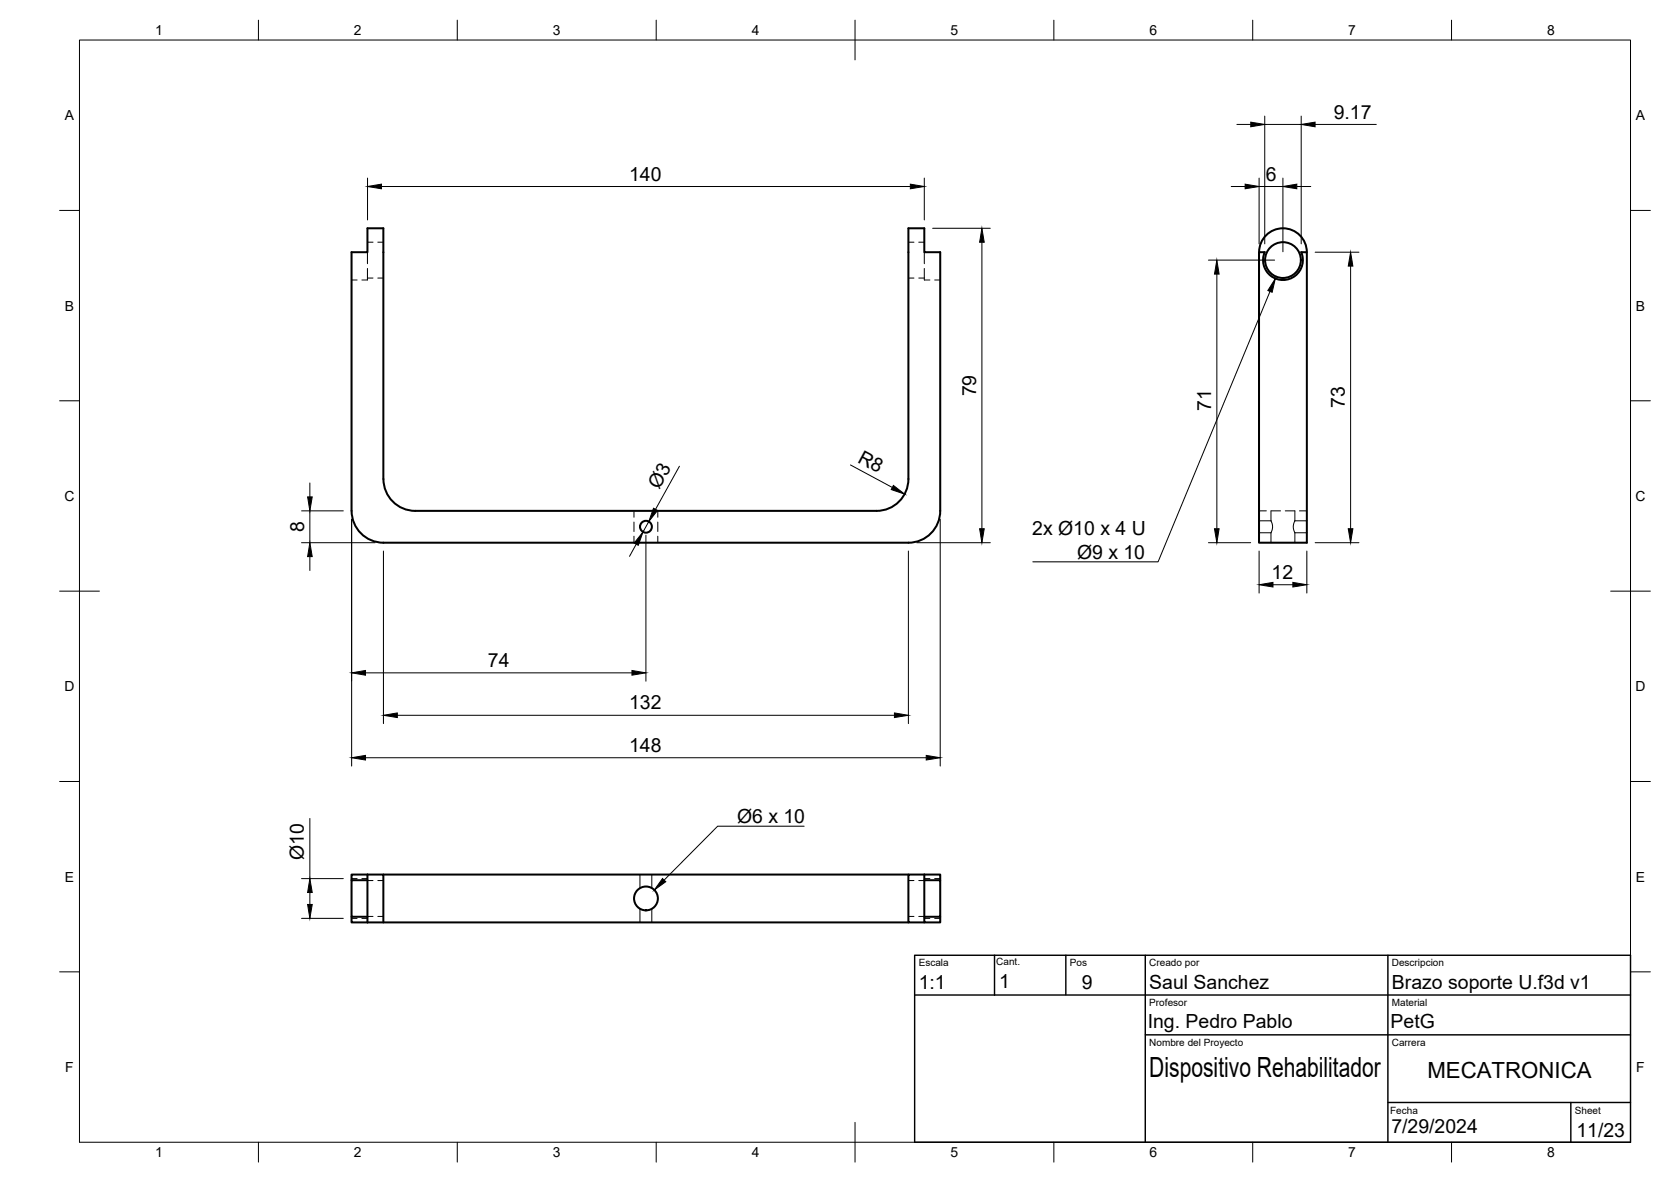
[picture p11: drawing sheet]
<svg xmlns="http://www.w3.org/2000/svg" width="420mm" height="297mm" viewBox="0 0 420 297" stroke-linecap="round" stroke-linejoin="round" font-family="sans-serif">
<!-- layer: Hidden -->
<g fill="none" stroke="#000" stroke-width=".25">
<path d="M88.4 70.4h1.4M92.4 67.5v2.9h-1.4M92.4 63.4v2.9M92.4 69.9h1.4M92.4 60.9h1.4M95 69.9h1.4M95 60.9h1.4M228.4 69.9h1.4M228.4 60.9h1.4M231 69.9h1.4M231 60.9h1.4M232.4 67.5v2.9h1.4"/>
<path d="M232.4 63.4v2.9M235 70.4h1.4M159.4 128.4v1.6M159.4 131.2v2.4M159.4 134.8v1.6M165.4 128.4v1.6M165.4 131.2v2.4M165.4 134.8v1.6M316.6 128.4h1.8M316.6 130.9h3M316.6 133.9h3M319.6 130.9l.4 1.3-.1 .9-.3 .8"/>
<path d="M319.6 133.9v2.5M322 128.4h-2.4v2.5M323.2 128.4h2.4M325.6 130.9l-.4 1.3 .1 .9 .3 .8M325.6 128.4v2.5M325.6 133.9v2.5M325.6 130.9h3M325.6 133.9h3M326.7 128.4h1.9M160.9 219.8v3.4M163.9 219.8v3.4M88.4 230.8h1.4"/>
<path d="M88.4 220.8h1.4M91 230.8h1.4M91 220.8h1.4M92.4 230.3h1.4M92.4 221.3h1.4M95 230.3h1.4M95 221.3h1.4M160.9 228.4v3.4M163.9 228.4v3.4M228.4 230.3h1.4M228.4 221.3h1.4M231 230.3h1.4"/>
<path d="M231 221.3h1.4M232.4 230.8h1.4M232.4 220.8h1.4M235 230.8h1.4M235 220.8h1.4"/>
</g>
<!-- layer: Visible -->
<g fill="none" stroke="#000" stroke-width=".51">
<path d="M316.6 63.4h1.4a5 5 0 0 0 4.6 7 5 5 0 0 0 4.6-7h1.4v73h-12zM316.6 63.4a6 6 0 0 1 6-6 6 6 0 0 1 6 6M88.4 128.4a8 8 0 0 0 8 8M96.4 120.4v-63h-4v6h-4v65M96.4 120.4a8 8 0 0 0 8 8h116a8 8 0 0 0 8-8v-63h4v6h4v65a8 8 0 0 1-8 8h-132M92.4 219.8v12M92.4 219.8h4v12M92.4 219.8h-4v1.4M96.4 219.8h132M232.4 219.8h4v1.4M232.4 219.8v12h4v-1.4M232.4 219.8h-4v12h4"/>
<path d="M88.4 230.4v1.4h4M92.4 221.2h-4v9.2h4M92.4 231.8h136M232.4 221.2h4v9.2h-4"/>
<circle cx="322.6" cy="65.4" r="4.5"/>
<circle cx="162.4" cy="132.4" r="1.49"/>
<circle cx="162.4" cy="225.8" r="3"/>
</g>
<!-- layer: BORDER -->
<g fill="none" stroke="#000" stroke-width=".25">
<path d="M20 10.1h390v276.9h-390zM65 5.1v5M115 5.1v5M165 5.1v5M215 5.1v10M265 5.1v5M315 5.1v5M365 5.1v5M15 52.9h5M410 52.9h5M15 100.7h5M410 100.7h5"/>
<path d="M15 148.6h10M405 148.6h10M15 196.4h5M410 196.4h5M15 244.2h5M410 244.2h5M65 287v5M115 287v5M165 287v5M215 282.1v9.9M265 287v5M315 287v5"/>
<path d="M365 287v5"/>
</g>
<!-- layer: FD_Dimensions -->
<g fill="none" stroke="#000" stroke-width=".25">
<path d="M311 31.3h3.5M318 29.2v32.1M318 31.3h9.2M327.2 29.2v32.1M330.7 31.3h15.4M92.4 44.8v10.5M95.9 46.9h133M232.4 44.8v10.5M234.5 57.4h14.5M309.6 46.9h3.5M316.6 44.8v16.5M316.6 46.9h6"/>
<path d="M322.6 44.8v18.5M326.1 46.9h3.5M246.9 60.9v72M303.8 65.4h16.7M306 68.9v64M330.7 63.4h11M339.6 66.9v66M170.8 117.2l-6 10.8M213.8 116.8l10.6 5.7M75.8 136.4h18.5M75.8 128.4h10.5M77.9 121.4v3.5"/>
<path d="M77.9 128.4v8M77.9 139.9v3.5M88.4 130.5v62M96.4 138.5v43.3M160 136.7l-1.7 3.1M162.4 134.5v36.7M163.1 131.1l-1.4 2.6M228.4 138.5v43.3M230.5 136.4h18.5M236.4 130.5v62M303.8 136.4h10.7M316.6 138.5v10.5"/>
<path d="M328.6 138.5v10.5M330.7 136.4h11M320.1 146.9h5M91.9 169.1h67M99.9 179.8h125M91.9 190.4h141M77.9 205.7v15.1M75.8 230.8h10.5M75.8 220.8h10.5M77.9 224.3v3"/>
</g>
<g fill="#000" stroke="#000" stroke-width=".25">
<path d="M314.5 30.7l3.5 .6-3.5 .6zM327.2 31.3l3.5-.6v1.2zM92.4 46.9l3.5-.6v1.1zM228.9 46.3l3.5 .6-3.5 .5zM313.1 46.3l3.5 .6-3.5 .5zM322.6 46.9l3.5-.6v1.1zM246.9 57.4l.6 3.5h-1.2zM306 65.4l.5 3.5h-1.1zM339.6 63.4l.6 3.5h-1.2zM77.9 136.4l.6 3.5h-1.2zM77.3 124.9h1.2l-.6 3.5zM161.7 133.7l-1.2 3.3-1-.5z"/>
<path d="M164.3 127.7l1 .6-2.2 2.8zM224.6 122l2.9 2.2-3.4-1.2zM246.3 132.9h1.2l-.6 3.5zM305.4 132.9h1.1l-.5 3.5zM339 132.9h1.2l-.6 3.5zM316.6 146.9l3.5-.5v1.1zM325.1 146.4l3.5 .5-3.5 .6zM88.4 169.1l3.5-.6v1.2zM96.4 179.8l3.5-.6v1.1zM158.9 168.5l3.5 .6-3.5 .6zM224.9 179.2l3.5 .6-3.5 .5zM88.4 190.4l3.5-.6v1.2z"/>
<path d="M232.9 189.8l3.5 .6-3.5 .6zM77.3 227.3h1.2l-.6 3.5zM77.9 220.8l.6 3.5h-1.2z"/>
</g>
<!-- layer: Hole Notes -->
<path d="M320.7 70l-.8 3.5-1.1-.5zM166.6 220.8l.8 .8-2.9 2.1z" fill="#000" stroke="#000" stroke-width=".25"/>
<path d="M319.3 73.2l-28.1 68h-31.5M202.2 207.6h-21.8l-13.4 13.6" fill="none" stroke="#000" stroke-width=".25"/>
<!-- layer: TITLEBLOCK -->
<path d="M230 240.1h180v46.9h-180zM230 250h180M250.1 240.1v10M268 240.1v9.9M288 240.1v46.9M349 240.1v46.9M288 260.1h122M349 277.1h61M395 277.1v9.9" fill="none" stroke="#000" stroke-width=".36"/>
<text font-size="7" x="289" y="270.6">Dispositivo Rehabilitador</text>
<text font-size="5.6" x="358.9" y="270.9">MECATRONICA</text>
<g font-size="4.9">
<text x="335.4" y="29.8">9.17</text>
<text x="158.2" y="45.4">140</text>
<text x="318.2" y="45.4">6</text>
<text x="245.4" y="99.6" transform="rotate(-90 245.4 99.6)">79</text>
<text x="304.6" y="103.3" transform="rotate(-90 304.6 103.3)">71</text>
<text x="338.1" y="102.6" transform="rotate(-90 338.1 102.6)">73</text>
<text x="215.4" y="116" transform="rotate(28 215.4 116)">R8</text>
<text x="165.8" y="123.1" transform="rotate(-61 165.8 123.1)">Ø3</text>
<text x="76.5" y="133.7" transform="rotate(-90 76.5 133.7)">8</text>
<text x="259.5" y="134.5">2x Ø10 x 4 U</text>
<text x="270.8" y="140.5">Ø9 x 10</text>
<text x="319.7" y="145.5">12</text>
<text x="122.7" y="167.7">74</text>
<text x="158.2" y="178.3">132</text>
<text x="158.2" y="189">148</text>
<text x="185.3" y="206.9">Ø6 x 10</text>
<text x="76.4" y="216.1" transform="rotate(-90 76.4 216.1)">Ø10</text>
<text x="231" y="248.5">1:1</text>
<text x="251.2" y="248.2">1</text>
<text x="272.1" y="248.4">9</text>
<text x="289" y="248.5">Saul Sanchez</text>
<text x="350" y="248.5">Brazo soporte U.f3d v1</text>
<text x="288.6" y="258.3">Ing. Pedro Pablo</text>
<text x="349.7" y="258.4">PetG</text>
<text x="349.8" y="284.8">7/29/2024</text>
<text x="396.4" y="285.7">11/23</text>
</g>
<g font-size="3.5">
<text x="39" y="8.8">1</text>
<text x="89" y="8.8">2</text>
<text x="139" y="8.8">3</text>
<text x="189" y="8.8">4</text>
<text x="239" y="8.8">5</text>
<text x="289" y="8.8">6</text>
<text x="339" y="8.8">7</text>
<text x="389" y="8.8">8</text>
<text x="16.3" y="30.2">A</text>
<text x="411.3" y="30.2">A</text>
<text x="16.3" y="78">B</text>
<text x="411.3" y="78">B</text>
<text x="16.2" y="125.9">C</text>
<text x="411.2" y="125.9">C</text>
<text x="16.2" y="173.7">D</text>
<text x="411.2" y="173.7">D</text>
<text x="16.3" y="221.6">E</text>
<text x="411.3" y="221.6">E</text>
<text x="16.4" y="269.4">F</text>
<text x="411.4" y="269.4">F</text>
<text x="39" y="290.8">1</text>
<text x="89" y="290.8">2</text>
<text x="139" y="290.8">3</text>
<text x="189" y="290.8">4</text>
<text x="239" y="290.8">5</text>
<text x="289" y="290.8">6</text>
<text x="339" y="290.8">7</text>
<text x="389" y="290.8">8</text>
</g>
<g font-size="2.5">
<text x="231" y="242.9">Escala</text>
<text x="250.5" y="242.5">Cant.</text>
<text x="269" y="242.9">Pos</text>
<text x="289" y="242.9">Creado por</text>
<text x="350" y="242.9">Descripcion</text>
<text x="289" y="252.8">Profesor</text>
<text x="350" y="252.8">Material</text>
<text x="289" y="262.9">Nombre del Proyecto</text>
<text x="350" y="262.9">Carrera</text>
<text x="349.5" y="280">Fecha</text>
<text x="396" y="279.9">Sheet</text>
</g>
</svg>
